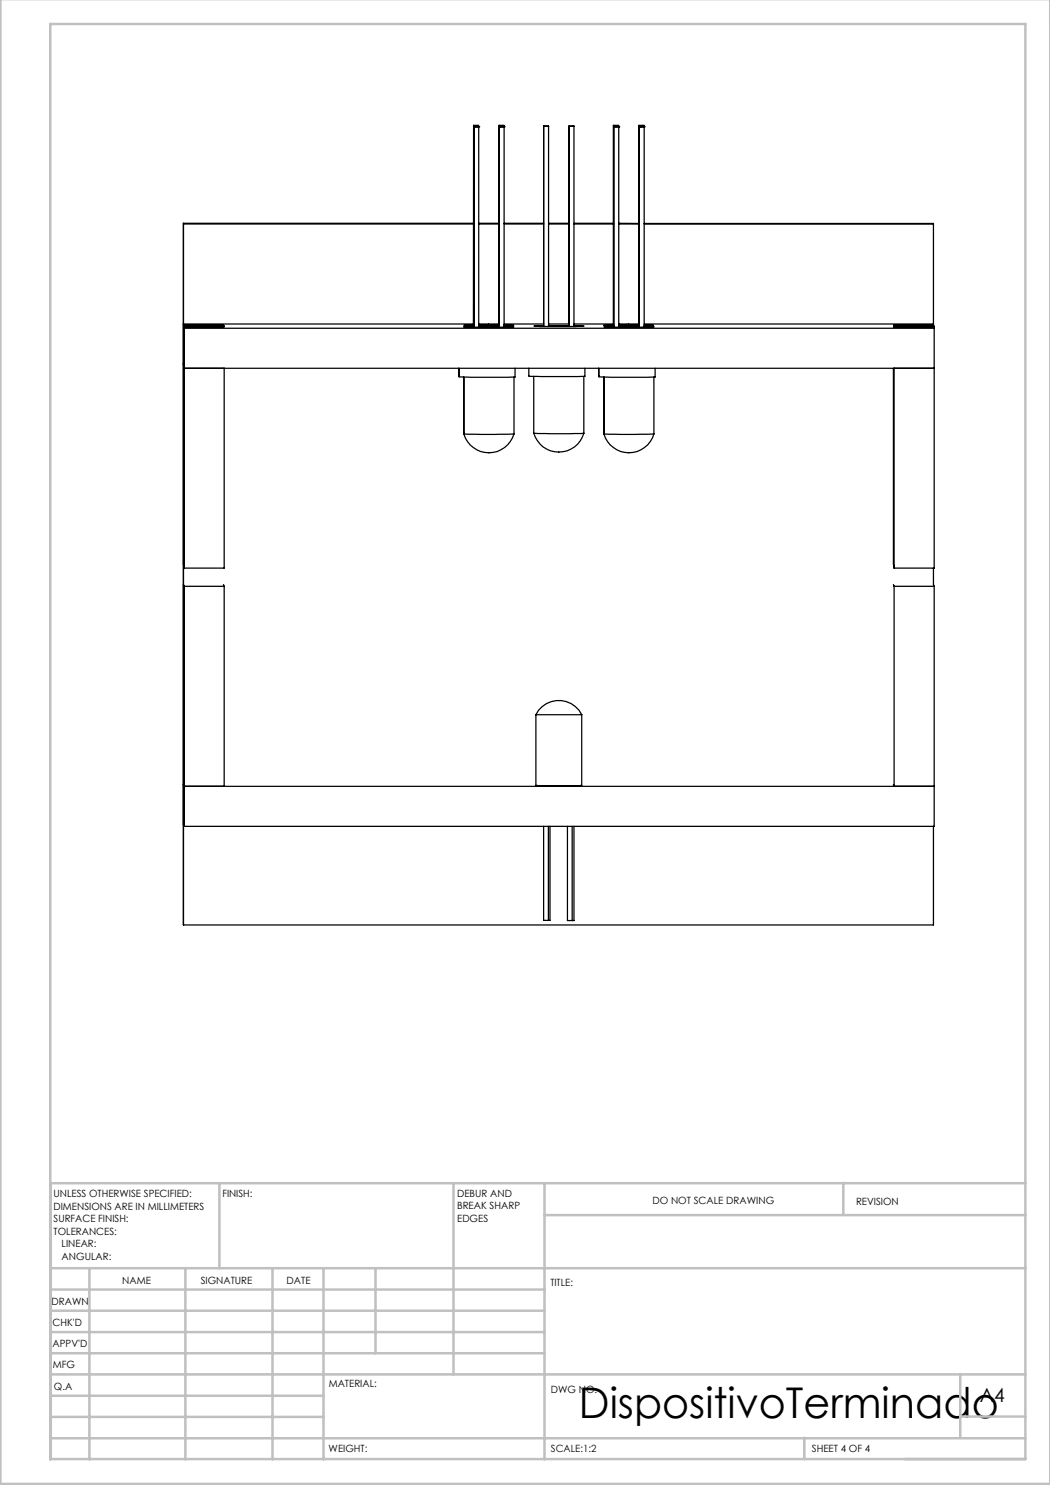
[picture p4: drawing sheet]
<svg xmlns="http://www.w3.org/2000/svg" width="210mm" height="297mm" viewBox="0 0 210 297" stroke-linecap="round" stroke-linejoin="round" font-family="sans-serif">
<g fill="none" stroke="#c0c0c0" stroke-width=".5">
<path d="M.1 -.1v296.9h209.9v-296.9M10.1 4.8h195v287h-195zM43.9 236.6v17M90.7 236.6v38.3M108.9 236.6v55.3M168.7 236.6v6.3M205.1 236.6h-195v55.3M10.1 253.6h195M10.1 257.9h98.8M17.9 253.6v38.3M37.1 253.6v38.3M54.5 253.6v38.3"/>
<path d="M64.7 253.6v38.3M75.1 253.6v17M108.9 243h96.2M10.1 270.6h98.8M10.1 266.4h98.8M10.1 262.1h98.8M10.1 279.1h54.6M10.1 274.9h195M192.1 274.8v12.7M10.1 287.7h195M10.1 283.4h54.6M160.9 287.5v4.3"/>
<path d="M192.1 283.3h13"/>
</g>
<g fill="none" stroke="#000" stroke-width=".25">
<path d="M94.8 25.4h.1M94.8 25.4v40M94.8 25.4h.9M95.7 25.4v-.3h-1v40.1l-1.9-.1 1.9-.1M95.7 25.4h.1M95.7 25.4v40M99.8 25.4h.1M99.8 25.4h1M99.8 25.4v40M100.8 25.4h.1M108.7 25.3h1M113.8 25.3h1"/>
<path d="M122.7 25.4h.1M122.7 25.4h1.1M122.7 25.4v40M123.7 25.4v-.3h-1v40.1M123.8 25.4h.1M123.8 25.4v40M127.8 25.4h.1M127.8 25.4h1M128.8 25.4v-.3h-1v40.3M128.8 25.4h.1M128.8 25.4v40M36.7 44.8h58"/>
<path d="M94.7 44.7h-58v140.3h150v-19.7M95.7 44.8h4.1M95.7 44.7h4.1M100.8 44.8h7.9M100.8 44.7h7.9M109.7 44.8h4.1M109.7 44.7h4.1M114.8 44.8h7.9M114.8 44.7h7.9M123.8 44.8h4M123.8 44.7h4M128.8 44.7h57.9v20.1"/>
<path d="M128.8 44.8h57.9M36.8 65.1h7.9l.1 .3h-8v8.3h150M36.8 65.1v.5M36.8 65.1v8l-.1-.3M36.8 65.6h150M36.8 65.6v48M44.8 73.7v39.9h-8M91.8 73.7v1.4M91.8 73.7v1.6l2.4 .2 8.8-.1v-1.7M92.7 75.4v11.1M92.8 75.4v11.4M94.7 64.8h-58l.1 .3"/>
<path d="M94.8 65.3l-2 .1h10l-2-.1M95.7 65.2h4.1v-40.1h1v40.3M95.7 65h4.1M95.7 65.3h4.1M95.7 64.8h4.1M100.8 65l1.9 .1-1.9 .1M100.8 64.8h7.9M102.8 75.4v11.4M105.8 73.7v1.5l2.4 .1h8.8v-1.6M106.8 75.3v11.3M108.7 65.2h-1.9h10h-2M108.7 65.3v-40.1h1v40.1"/>
<path d="M109.7 65.2h4.1M109.7 64.8h4.1M113.8 65.3v-40.1h1v40.1M114.8 64.8h7.9M116.8 75.3v11.3M119.7 75.1h.1M119.7 73.7l.1 1.6 2.4 .2 8.8-.1v-1.7M120.8 75.4v11.1M120.8 75.4v11.4M122.7 65l-1.9 .1 1.9 .1M122.7 65.3l-1.9 .1h10l-2-.1M123.8 65h4"/>
<path d="M123.8 65.2h4M123.8 65.3h4M123.8 64.8h4M128.8 65l1.9 .1-1.9 .1M128.8 64.8h57.9M130.8 75.4v11.4M178.7 73.7v39.1l.1 .8M178.8 73.7v39.9M186.7 64.8v.3M186.7 65.1h-7.9v.3h8M186.7 65.1l.1 .3M186.8 65.4v.2"/>
<path d="M186.8 65.6v48h-8M92.7 86.5l.1 .1M92.7 86.5h.1M92.8 86.8a5.2 5.2 0 0 0 5 3.8 5.2 5.2 0 0 0 5-3.8M92.8 86.8l3.3 .1 6.7-.1M106.8 86.6a5.2 5.2 0 0 0 5 3.8 5.2 5.2 0 0 0 5-3.8M106.8 86.6l3.2 .1 6.8-.1M120.8 86.5v.1M120.8 86.5h.1M120.8 86.8a5.2 5.2 0 0 0 5 3.8 5.2 5.2 0 0 0 5-3.8M120.8 86.8l3.3 .1 6.7-.1M36.7 112.8l.1 .8"/>
<path d="M36.7 116.9l.1 .4M36.8 117.3v48M36.8 117.3h8M44.7 116.9l.1 .4M44.8 117.3v40M178.7 116.9l.1 .4M178.8 117.3v40l-.1-.4M178.8 117.3h8M186.7 113.6v3.3l.1 .4M186.8 117.3v48h-150M36.7 156.9v.1M107.2 142.9a5.1 5.1 0 0 1 4.6-2.8 5.1 5.1 0 0 1 4.5 2.8"/>
<path d="M107.2 142.9h9.1M107.2 142.9v14.2h.6h8.5v-14.2M186.8 157.3h-150v-.1v8M36.7 164.9l.1 .3M36.8 165.2v.1M108.7 165.3v18.8h1.3v-18.8M109.7 165.3v18.8M113.5 165.3v18.8h1.3v-18.8M114.4 165.3v18.8"/>
</g>
<text font-size="8.5" x="115.8" y="283.5">DispositivoTerminado</text>
<text font-size="3.9" x="196" y="280.4">A4</text>
<g font-size="2">
<text x="10.7" y="239.5">UNLESS OTHERWISE SPECIFIED:</text>
<text x="44.5" y="239.5">FINISH:</text>
<text x="91.4" y="239.4">DEBUR AND</text>
<text x="10.7" y="242">DIMENSIONS ARE IN MILLIMETERS</text>
<text x="10.7" y="244.5">SURFACE FINISH:</text>
<text x="91.4" y="241.9">BREAK SHARP</text>
<text x="91.4" y="244.4">EDGES</text>
<text x="130.5" y="240.8">DO NOT SCALE DRAWING</text>
<text x="171.2" y="241">REVISION</text>
<text x="10.7" y="247">TOLERANCES:</text>
<text x="12.3" y="249.5">LINEAR:</text>
<text x="12.3" y="252">ANGULAR:</text>
<text x="24.4" y="256.9">NAME</text>
<text x="40.1" y="256.8">SIGNATURE</text>
<text x="57.3" y="256.8">DATE</text>
<text x="110.1" y="257.1">TITLE:</text>
<text x="10.3" y="260.9">DRAWN</text>
<text x="10.5" y="269.3">APPV'D</text>
<text x="10.5" y="265.2">CHK'D</text>
<text x="10.6" y="273.6">MFG</text>
<text x="10.8" y="278">Q.A</text>
<text x="65.8" y="277.4">MATERIAL:</text>
<text x="110.2" y="278.5">DWG NO.</text>
<text x="65.7" y="290.4">WEIGHT:</text>
<text x="110.2" y="290.5">SCALE:1:2</text>
<text x="162.4" y="290.4">SHEET 4 OF 4</text>
</g>
</svg>
